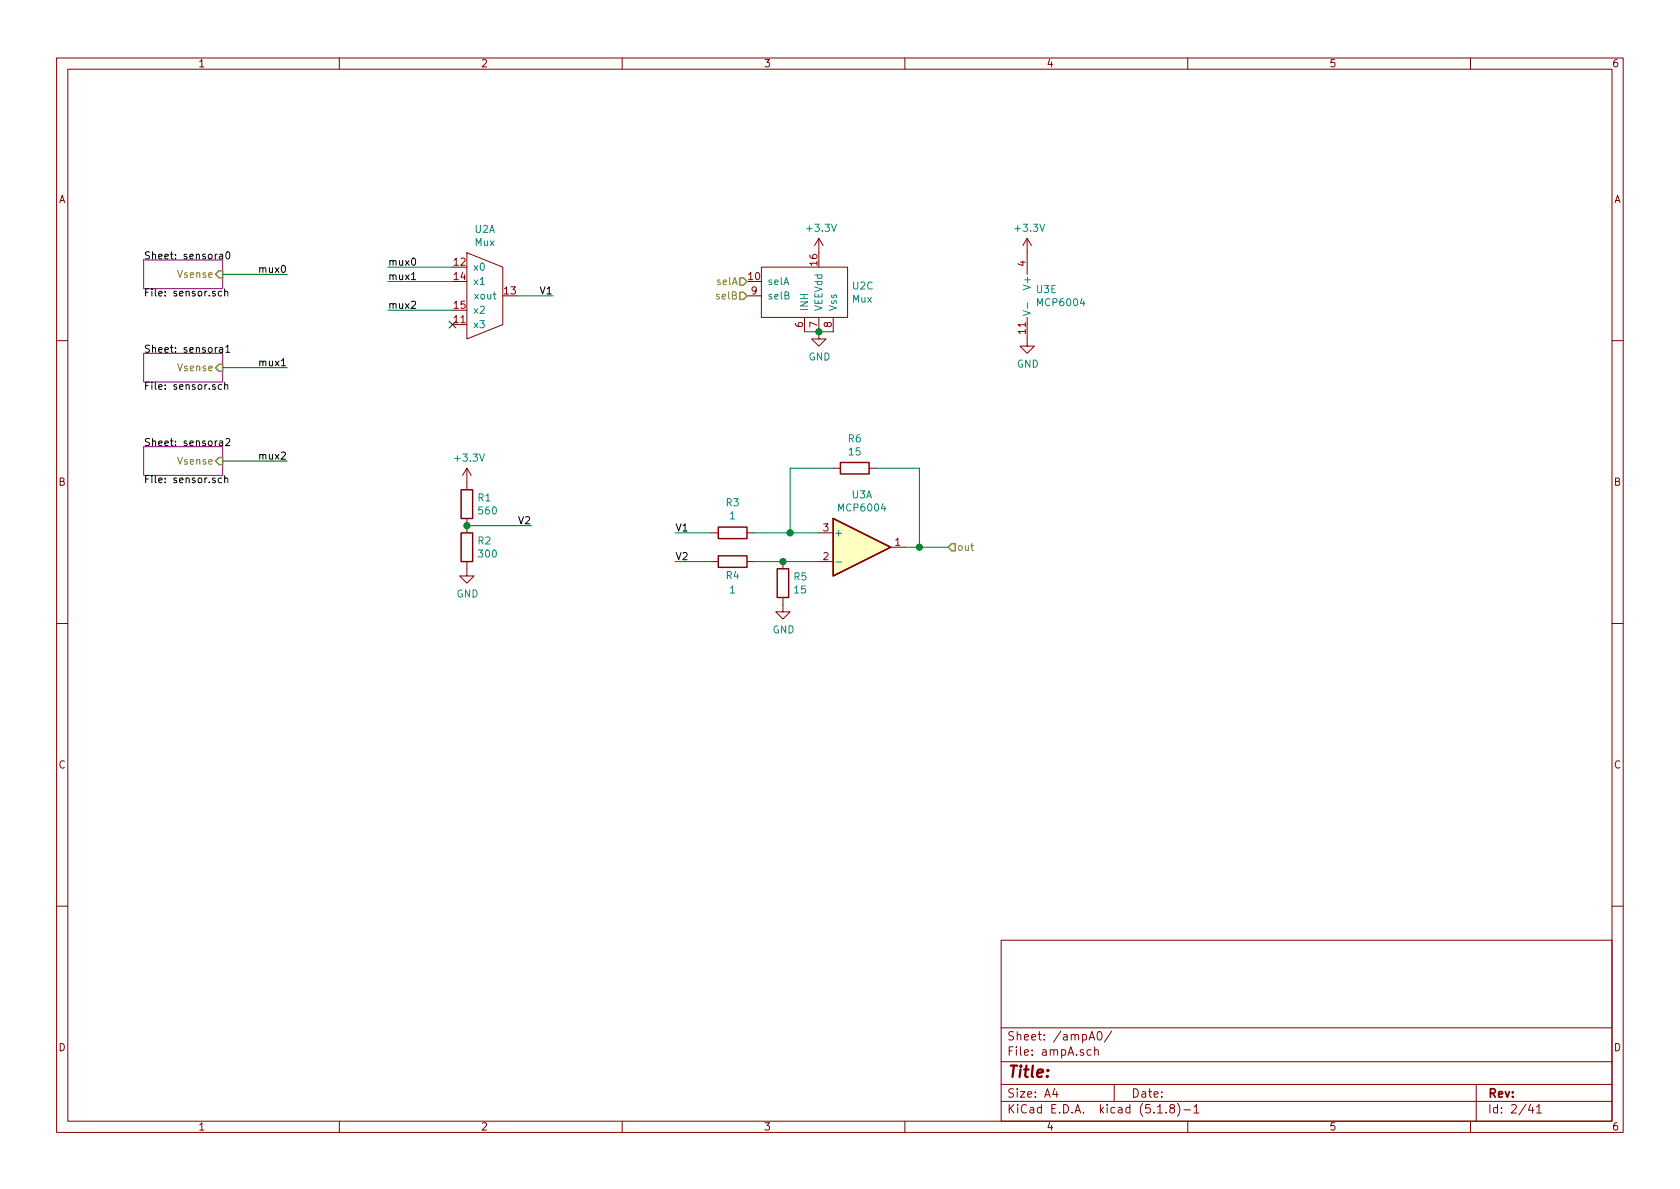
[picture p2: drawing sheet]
<svg xmlns="http://www.w3.org/2000/svg" width="297mm" height="210mm" viewBox="0 0 297 210" stroke-linecap="round" stroke-linejoin="round" font-family="sans-serif">
<g fill="none" stroke="#840000" stroke-width=".18">
<path d="M10 10.3h277v189.9h-277zM12 12.2h273v186.1h-273zM60 10.3v1.9M110 10.3v1.9M160 10.3v1.9M210 10.3v1.9M260 10.3v1.9M82.5 44.7l6.4 2.5v10.2l-6.4 2.5zM132.1 52.3h2.5M134.6 47.2h15.3v8.9h-15.3zM142.2 56.1v2.6M144.8 56.1v3.8h1.2l-1.2 1.3-1.3-1.3h1.3"/>
<path d="M144.8 42.2l-.8 1.2M144.8 42.2v2.5M144.8 42.2l.7 1.2M147.3 56.1v2.6M181.6 56.1v5.1h1.3l-1.3 1.3-1.3-1.3h1.3M181.6 42.2l-.8 1.2M181.6 42.2v6.3M181.6 42.2l.8 1.2M10 60.2h2M285 60.2h2M82.5 99.3v2.5h1.3l-1.3 1.3-1.2-1.3h1.2M82.5 82.8v3.8"/>
<path d="M82.5 91.7v2.5M82.5 82.8l-.7 1.3M82.5 82.8l.8 1.3M125.7 99.3h1.3M125.7 94.2h1.3M132.1 99.3h1.2M132.1 94.2h1.2M138.4 99.3v1.3M144.8 99.3h2.5M144.8 94.2h2.5M147.3 82.8h1.3M153.7 82.8h1.2"/>
<path d="M157.5 96.8h2.5M10 110.3h2M138.4 105.7v2.5h1.3l-1.3 1.3-1.2-1.3h1.2M285 110.3h2M10 160.2h2M177 166.3h108v32h-108zM285 160.2h2M60 198.3v1.9M110 198.3v1.9M160 198.3v1.9M177 194.8h108M177 191.8h108"/>
<path d="M177 187.8h108M177 181.8h108M186.5 192.5l-.4 1h1M186.8 193v1M192.6 183.9l.5-1.5 .4 1.5M192.7 183.5h.7M192.9 185.7l-.4-.1-.3 .3 .1 .6h.6M193.5 185.7l.3-.1 .3 .1 .1 .9M193.5 185.1v1.5M194.2 182.5l.1-.1a.8 .8 0 0 1 .6 .8 .8 .8 0 0 1-.6 .7 1 1 0 0 1-.1-1.4zM196.5 182.3l-1.2 2M197 191.8v3"/>
<path d="M204.7 196.8h.8M206.2 196.7v.1M207.1 196l-.3-.3 .2-.3a.48 .48 0 0 1 .6 .1l-.1 .4a.52 .52 0 0 0-.6 .2 .52 .52 0 0 0 .1 .6l.4 .1 .2-.1 .1-.4-.3-.3M208.2 195.1a1.71 1.71 0 0 1 0 2.3M209.3 196.3h1.2M210 198.3v1.9M211.1 195.8l.4-.5v1.5M211.1 196.8h.9M260 198.3v1.9M261 191.8v6.5M270.6 195.2l-.3 1.1h.9M271 195.8v1"/>
<path d="M271.7 195.8l.4-.5v1.5M271.7 196.8h.8"/>
</g>
<path d="M25.4 46h14v5h-14zM25.4 79h14v5.1h-14zM25.4 62.5h14v5.1h-14z" fill="none" stroke="#840084" stroke-width=".18"/>
<g fill="none" stroke="#000" stroke-width=".18">
<path d="M38.8 45h.5l.1 .8M39.2 51.6l-.4-.1-.2 .2 .1 .6h.5M39.4 45.3h-.5l-.1 .2 .1 .3 .5-.1M39.7 51.6l.2-.1 .3 .1 .1 .7M39.7 51.1v1.2M40 44.6l.2-.1a.67 .67 0 0 1 .5 .7 .67 .67 0 0 1-.5 .6l-.2-.1-.1-.4zM72.7 53.4l.5-.1 .2 .1 .1 .2-.1 .2-.7 .7h.8M72.7 49.4h.8M72.9 45.8l.2-.2a.67 .67 0 0 1 .4 .7 .67 .67 0 0 1-.4 .6l-.4-.5zM38.8 78h.5l.1 .8M38.8 61.5h.5l.1 .8M39.2 68.1l-.4-.1-.2 .2 .1 .6h.5"/>
<path d="M39.4 78.3h-.5l-.1 .2 .1 .3h.5M39.4 61.8h-.5l-.1 .2 .1 .3 .5-.1M39.7 68.1l.2-.1 .3 .1 .1 .8M39.7 67.6v1.3M39.9 77.7l.5-.2 .2 .4v.2l-.7 .7h.7M39.9 61.4l.4-.4v1.3M39.9 62.3h.7M39.2 84.6l-.4-.1-.2 .3 .1 .5h.5M39.7 84.7l.2-.2 .3 .1 .1 .8M39.7 84.1v1.3"/>
</g>
<path d="M38.7 47.9h.7v1.2h-.7l-.6-.6zM130.8 49.1h.6l.7 .7-.7 .6h-.6zM130.8 51.7h.6l.7 .6-.7 .7h-.6zM38.7 64.4h.7v1.3h-.7l-.6-.7zM38.7 80.9h.7v1.3h-.7l-.6-.7zM168.3 96.1h.6v1.3h-.6l-.7-.6z" fill="none" stroke="#848400" stroke-width=".25"/>
<path d="M81.5 94.2h2.1v5.1h-2.1zM81.5 86.6h2.1v5.1h-2.1zM127 98.3h5.1v2h-5.1zM127 93.2h5.1v2h-5.1zM147.3 91.7l10.2 5.1-10.2 5zM148.6 81.8h5.1v2h-5.1zM137.4 100.6h2v5.1h-2z" fill="none" stroke="#840000" stroke-width=".25"/>
<path d="M147.3 91.7l10.2 5.1-10.2 5z" fill="#ffffc2" stroke="#ffffc2" stroke-width=".18"/>
<path d="M180.9 54.9l1.3 .5-1.3 .4M181.7 53.6v.9M147.8 99.4h1" fill="none" stroke="#008484" stroke-width=".18"/>
<g fill="none" stroke="#008400" stroke-width=".18">
<path d="M39.4 48.5h11.4M68.6 54.9h11.4M68.6 49.8h11.4M68.6 47.2h11.4M91.4 52.3h6.4M142.2 58.7h5.1M39.4 65h11.4M39.4 81.5h11.4M82.5 93h11.5M119.4 99.3h6.3M119.4 94.2h6.3M133.3 99.3h11.5"/>
<path d="M133.3 94.2h11.5M147.3 82.8h-7.6v11.4M154.9 82.8h7.7v14M160 96.8h7.6"/>
</g>
<g fill="#008400" stroke="#008400" stroke-width=".25">
<circle cx="162.6" cy="96.8" r=".51"/>
<circle cx="139.7" cy="94.2" r=".51"/>
<circle cx="144.8" cy="58.7" r=".51"/>
<circle cx="138.4" cy="99.3" r=".51"/>
<circle cx="82.6" cy="93" r=".51"/>
</g>
<path d="M79.4 56.8l1.2 1.2M80.6 56.8l-1.2 1.2" fill="none" stroke="#000084" stroke-width=".18"/>
<text font-size="2.8" fill="#840000" x="178" y="190.5">Title:</text>
<g font-size="2.1" fill="#840000">
<text x="178" y="184">Sheet: /ampA0/</text>
<text x="178" y="186.7">File: ampA.sch</text>
<text x="178" y="196.9">KiCad E.D.A. kicad (5.1.8)-1</text>
<text x="178" y="194.1">Size: A4</text>
<text x="200" y="194.1">Date:</text>
<text x="263" y="194.1">Rev:</text>
<text x="263" y="196.9">Id: 2/41</text>
</g>
<g font-size="1.8" fill="#840000">
<text x="35" y="11.9">1</text>
<text x="85" y="11.9">2</text>
<text x="135" y="11.9">3</text>
<text x="185" y="11.9">4</text>
<text x="235" y="11.9">5</text>
<text x="285" y="11.9">6</text>
<text x="10.4" y="35.9">A</text>
<text x="285.4" y="35.9">A</text>
<text x="80.3" y="47">12</text>
<text x="144.5" y="46.9" transform="rotate(-90 144.5 46.9)">16</text>
<text x="181.4" y="47.1" transform="rotate(-90 181.4 47.1)">4</text>
<text x="80.3" y="49.5">14</text>
<text x="89.2" y="52.1">13</text>
<text x="132.4" y="49.5">10</text>
<text x="132.9" y="52.1">9</text>
<text x="80.3" y="57.1">11</text>
<text x="80.3" y="54.6">15</text>
<text x="142" y="57.9" transform="rotate(-90 142 57.9)">6</text>
<text x="144.5" y="57.9" transform="rotate(-90 144.5 57.9)">7</text>
<text x="147.1" y="57.9" transform="rotate(-90 147.1 57.9)">8</text>
<text x="181.4" y="59" transform="rotate(-90 181.4 59)">11</text>
<text x="10.4" y="85.9">B</text>
<text x="285.4" y="85.9">B</text>
<text x="145.6" y="94">3</text>
<text x="145.6" y="99.1">2</text>
<text x="158.3" y="96.5">1</text>
<text x="10.4" y="135.9">C</text>
<text x="285.4" y="135.9">C</text>
<text x="10.4" y="185.9">D</text>
<text x="285.4" y="185.9">D</text>
<text x="35" y="199.9">1</text>
<text x="85" y="199.9">2</text>
<text x="135" y="199.9">3</text>
<text x="185" y="199.9">4</text>
<text x="235" y="199.9">5</text>
<text x="285" y="199.9">6</text>
</g>
<g font-size="1.8" fill="#008484">
<text x="84" y="41.2">U2A</text>
<text x="142.8" y="41">+3.3V</text>
<text x="179.7" y="41">+3.3V</text>
<text x="83.6" y="47.9">x0</text>
<text x="84" y="43.5">Mux</text>
<text x="83.6" y="50.4">x1</text>
<text x="84.2" y="53">xout</text>
<text x="135.6" y="50.4">selA</text>
<text x="135.6" y="53">selB</text>
<text x="150.7" y="53.5">Mux</text>
<text x="150.8" y="51.2">U2C</text>
<text x="182.2" y="50.8" transform="rotate(-90 182.2 50.8)">V+</text>
<text x="183.3" y="51.8">U3E</text>
<text x="83.6" y="58">x3</text>
<text x="83.6" y="55.5">x2</text>
<text x="142.9" y="55.1" transform="rotate(-90 142.9 55.1)">INH</text>
<text x="145.4" y="55.1" transform="rotate(-90 145.4 55.1)">VEEVdd</text>
<text x="148" y="55.1" transform="rotate(-90 148 55.1)">Vss</text>
<text x="183.6" y="54.1">MCP6004</text>
<text x="143" y="63.7">GND</text>
<text x="179.8" y="65">GND</text>
<text x="80.6" y="81.6">+3.3V</text>
<text x="150" y="78.2">R6</text>
<text x="150.2" y="80.5">15</text>
<text x="84.5" y="88.7">R1</text>
<text x="128.4" y="89.5">R3</text>
<text x="150.6" y="88.1">U3A</text>
<text x="84.7" y="91">560</text>
<text x="129.1" y="91.8">1</text>
<text x="147.4" y="94.9">+</text>
<text x="148.5" y="90.4">MCP6004</text>
<text x="84.5" y="96.3">R2</text>
<text x="84.7" y="98.6">300</text>
<text x="80.7" y="105.7">GND</text>
<text x="128.4" y="102.4">R4</text>
<text x="129.1" y="104.9">1</text>
<text x="140.4" y="102.6">R5</text>
<text x="140.5" y="104.9">15</text>
<text x="136.6" y="112">GND</text>
</g>
<g font-size="1.8">
<text x="25.4" y="45.9">Sheet: sensora0</text>
<text x="68.6" y="47">mux0</text>
<text x="25.4" y="52.4">File: sensor.sch</text>
<text x="46.2" y="48.3">mux0</text>
<text x="68.6" y="49.5">mux1</text>
<text x="95.6" y="52.1">V1</text>
<text x="68.6" y="54.6">mux2</text>
<text x="25.4" y="62.4">Sheet: sensora1</text>
<text x="46.2" y="64.8">mux1</text>
<text x="25.4" y="68.9">File: sensor.sch</text>
<text x="25.4" y="78.9">Sheet: sensora2</text>
<text x="46.2" y="81.3">mux2</text>
<text x="25.4" y="85.4">File: sensor.sch</text>
<text x="91.8" y="92.7">V2</text>
<text x="119.4" y="94">V1</text>
<text x="119.4" y="99.1">V2</text>
</g>
<g font-size="1.8" fill="#848400">
<text x="31.6" y="49.1">Vsense</text>
<text x="126.8" y="50.4">selA</text>
<text x="126.8" y="53">selB</text>
<text x="31.6" y="65.7">Vsense</text>
<text x="31.6" y="82.2">Vsense</text>
<text x="169.2" y="97.4">out</text>
</g>
</svg>
